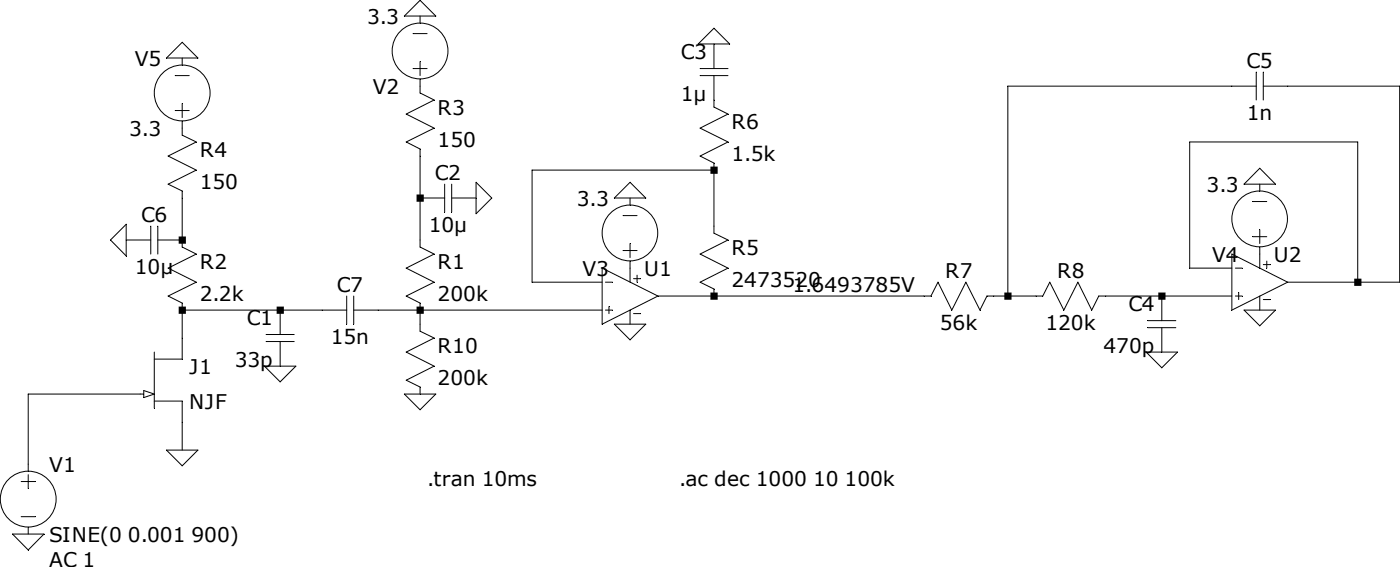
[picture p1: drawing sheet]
<svg xmlns="http://www.w3.org/2000/svg" width="287mm" height="116mm" viewBox="0 0 287 116" stroke-linecap="round" stroke-linejoin="round" font-family="sans-serif">
<g fill="none" stroke="#000" stroke-width=".2">
<path d="M34.1 11.9l3.2-3.2 3.2 3.2zM35.9 15.5h2.9M37.3 11.9v1.4M84.6 14h2.9M84.6 6.9h2.9M86 3.3v1.4M86 12.6v2.9M86 16.2v2.8l2.9 1.5-5.7 2.8 5.7 2.9-5.7 2.9 2.8 1.4v20.1l2.9 1.4-5.7 2.9 5.7 2.9-5.7 2.8 2.8 1.4v5.8l2.9 1.4-5.7 2.9 5.7 2.9-5.7 2.8 2.8 1.4v1.5M86 .1l3.3 3.2h-6.5zM143 9l3.2-3.2 3.3 3.2zM143.4 14h5.7M143.4 15.5h5.7"/>
<path d="M146.2 9v5M146.2 15.5v6.4l2.9 1.4-5.7 2.9 5.7 2.9-5.7 2.8 2.8 1.5v14.3l2.9 1.4-5.7 2.9 5.7 2.9-5.7 2.9 2.8 1.4v1.4M257.3 17.6h-50.9v43M257.3 14.8v5.7M258.8 17.6h27.9v40.2h-22.9M258.8 14.8v5.7M35.9 22.6h2.9M37.3 21.2v2.9M37.3 24.8v2.9l2.9 1.4-5.8 2.8 5.8 2.9-5.8 2.9 2.9 1.4v11.5l2.9 1.4-5.8 2.9 5.8 2.9-5.8 2.8 2.9 1.4v11.5h-5.7M91.1 37.7v5.7M92.5 37.7v5.7M97.5 37.3l3.2 3.2-3.2 3.3z"/>
<path d="M146.2 34.8h-37.2v23h14.3M258 37.7v1.4M258 34.4l3.3 3.3h-6.5zM25.8 49.1h5.1M25.8 45.9v6.5l-3.2-3.3zM30.9 46.3v5.7M32.3 49.1h5M32.3 46.3v5.7M86 40.5h5.1M92.5 40.5h5M123.3 54.9l11.5 5.7-11.5 5.8zM124 57.8h1.5"/>
<path d="M125.8 40.5l3.3-3.2 3.2 3.2zM127.6 51.3h2.9M127.6 44.1h2.9M129.1 40.5v1.5M129.1 49.9v2.8M129.1 53.4v4.4M129.8 57h1.4M130.5 56.3v1.5M252.3 52l11.5 5.8-11.5 5.7zM252.3 54.9h-8.6v-25.8h34.4v28.7M253.1 54.9h1.3M253.7 59.9v1.4"/>
<path d="M256.6 48.5h2.9M256.6 41.3h2.9M258 47v2.9M258 50.6v4.3M258.8 54.2h1.4M259.5 53.4v1.5M29.4 79.9l2.2 .8-2.2 .7zM31.6 72.1v11.4M37.3 63.5h33.7M54.2 75h6.4l-3.2 3.2zM54.5 69.9h5.8M54.5 68.5h5.8"/>
<path d="M57.4 63.5v5M57.4 69.9v5.1M71 60.6v5.8M72.5 63.5h50.8M72.5 60.6v5.8M124 63.5h1.5M124.7 62.8v1.4M125.8 66.4h6.5l-3.2 3.2zM129.1 63.5v2.9M129.8 64.2h1.4M134.8 60.6h55.9l1.4-2.8 2.9 5.7 2.8-5.7 2.9 5.7 1.5-2.9h11.4l1.4-2.8 2.9 5.7 2.9-5.7 2.8 5.7 1.5-2.9h27.2M234.8 72.1h6.4l-3.2 3.2z"/>
<path d="M235.1 67.1h5.8M235.1 65.6h5.8M238 60.6v5M238 67.1v5M253.1 60.6h1.3M254.8 63.5h6.5l-3.3 3.2zM258 60.6v2.9M258.8 61.3h1.4M4.3 98.6h2.9M5.8 97.2v2.8M29.4 80.7h-23.6v15.8M31.6 82.1h5.7v10"/>
<path d="M34.1 92.1h6.4l-3.2 3.3zM82.8 80.7h6.5l-3.3 3.2zM2.6 109.3h6.4l-3.2 3.3zM4.3 105.8h2.9M5.8 107.9v1.4"/>
<circle cx="37.3" cy="19" r="5.7"/>
<circle cx="86" cy="10.4" r="5.7"/>
<circle cx="129" cy="47.7" r="5.7"/>
<circle cx="258" cy="44.8" r="5.7"/>
<circle cx="5.8" cy="102.2" r="5.7"/>
</g>
<path d="M36.6 48.4h1.5v1.5h-1.5zM36.6 62.8h1.5v1.4h-1.5zM56.7 62.8h1.4v1.4h-1.4zM85.3 39.8h1.5v1.5h-1.5zM85.3 62.8h1.5v1.4h-1.5zM145.5 34.1h1.5v1.5h-1.5zM145.5 59.9h1.5v1.5h-1.5zM205.7 59.9h1.5v1.5h-1.5zM237.3 59.9h1.4v1.5h-1.4zM277.4 57h1.5v1.5h-1.5z" fill-rule="evenodd" fill="#000"/>
<g font-size="4.1">
<text x="75.2" y="4.9">3.3</text>
<text x="27.6" y="13.5">V5</text>
<text x="139.4" y="12.1">C3</text>
<text x="255.3" y="13.9">C5</text>
<text x="76.4" y="19.3">V2</text>
<text x="89.6" y="23.6">R3</text>
<text x="139.5" y="20.7">1µ</text>
<text x="26.5" y="27.9">3.3</text>
<text x="149.8" y="26.4">R6</text>
<text x="255.4" y="24.6">1n</text>
<text x="40.9" y="32.2">R4</text>
<text x="89.6" y="30">150</text>
<text x="149.8" y="32.9">1.5k</text>
<text x="40.9" y="38.6">150</text>
<text x="89.1" y="36.9">C2</text>
<text x="247.2" y="39.4">3.3</text>
<text x="28.9" y="45.4">C6</text>
<text x="87.8" y="47.6">10µ</text>
<text x="118.2" y="42.2">3.3</text>
<text x="149.8" y="52.2">R5</text>
<text x="248.3" y="53.7">V4</text>
<text x="260.9" y="53.7">U2</text>
<text x="27.6" y="56.2">10µ</text>
<text x="40.9" y="55.1">R2</text>
<text x="69" y="59.8">C7</text>
<text x="89.6" y="55.1">R1</text>
<text x="119.3" y="56.5">V3</text>
<text x="131.9" y="56.5">U1</text>
<text x="149.8" y="58.7">2473520</text>
<text x="162.3" y="59.8">1.6493785V</text>
<text x="193.6" y="56.9">R7</text>
<text x="216.5" y="56.9">R8</text>
<text x="40.9" y="61.5">2.2k</text>
<text x="89.6" y="61.5">200k</text>
<text x="231.2" y="63.7">C4</text>
<text x="50.6" y="66.6">C1</text>
<text x="67.8" y="70.5">15n</text>
<text x="192.5" y="67.6">56k</text>
<text x="214.1" y="67.6">120k</text>
<text x="38.8" y="76.6">J1</text>
<text x="48.1" y="75.2">33p</text>
<text x="89.6" y="72.3">R10</text>
<text x="226" y="72.3">470p</text>
<text x="38.8" y="83.8">NJF</text>
<text x="89.6" y="78.8">200k</text>
<text x="10.1" y="96.7">V1</text>
<text x="87.5" y="99.5">.tran 10ms</text>
<text x="139.1" y="99.5">.ac dec 1000 10 100k</text>
<text x="10.1" y="111">SINE(0 0.001 900)</text>
<text x="10.1" y="116">AC 1</text>
</g>
</svg>
